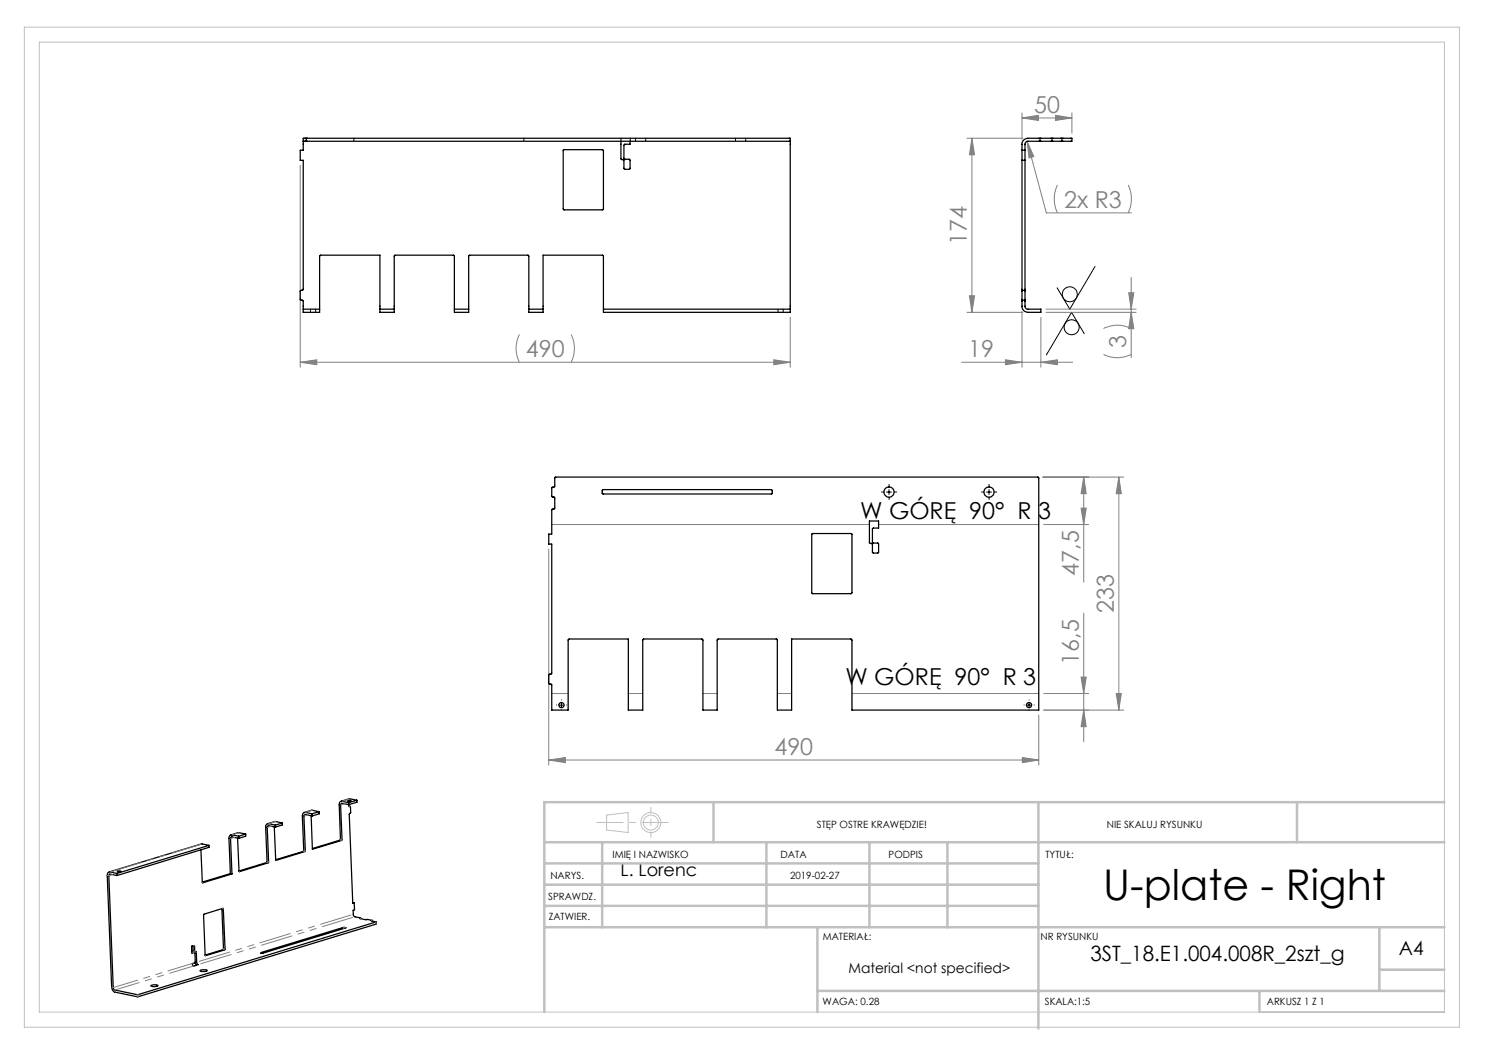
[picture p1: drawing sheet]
<svg xmlns="http://www.w3.org/2000/svg" width="297mm" height="210mm" viewBox="0 0 297 210" stroke-linecap="round" stroke-linejoin="round" font-family="sans-serif">
<g fill="none" stroke="#000" stroke-width=".2">
<path d="M219 53.3l-5 8.5-2.6-4.2M216.9 66.7l-2.6-4.2-5 8.5M177.3 98.4h1M177.8 97.9v1M197.3 98.4h1M197.8 97.9v1M111.8 141h1M112.3 140.5v1M205.3 141h1M205.8 140.5v1"/>
<circle cx="214" cy="58.9" r="1.5"/>
<circle cx="214.3" cy="65.4" r="1.5"/>
</g>
<g fill="none" stroke="#c0c0c0" stroke-width=".2">
<path d="M4.9 5.4h287v200h-287zM7.9 8.4h281v194h-281zM121.3 163l4.3-.5v4l-4.3-.5z"/>
<circle cx="130.2" cy="164.5" r="2"/>
<circle cx="130.2" cy="164.5" r="1.49"/>
</g>
<g fill="none" stroke="#808080" stroke-width=".2">
<path d="M60 33v40.4M193.4 27.6h11.2M194.4 27.6v34.9M194.4 27.6l.5 3.4h-1zM204.4 23.6l3.3-.5v1zM204.4 22.6v5.3M204.4 23.6h10M205.4 28.3l1.4 3-1 .3zM205.4 28.3l3.9 14.3h17M211.1 23.1l3.3 .5-3.3 .5zM211.5 37a6.4 6.4 0 0 0 0 5.6M214.4 22.6v4.1"/>
<path d="M225.6 37a6.4 6.4 0 0 1 0 5.6M193.9 59.2h1l-.5 3.3zM225.7 58.6h1.1l-.6 3.2zM226.2 55.5v16M60 72.5h98M60 72.5l3.4-.5v.9zM103.9 66.9a6.1 6.1 0 0 0 0 5.6M114.2 66.9a6.1 6.1 0 0 1 0 5.6M154.8 72l3.2 .5-3.2 .4zM158 63.5v9.9M192.3 72.5h22.2M193.4 62.5h11.2"/>
<path d="M201.1 72l3.3 .5-3.3 .4zM204.4 62.3v11.1M208.2 72.5l3.3-.5v.9zM208.2 63.5v9.9M209.2 62.5h18M209.2 61.8h18M220.7 70.9a6.1 6.1 0 0 0 5.5 0M220.7 65.7a6.1 6.1 0 0 1 5.5 0M226.2 62.5l.6 3.2h-1.1zM208.6 95.4h16.2M216.7 95.4v21M216.7 95.4l.5 3.3h-1z"/>
<path d="M223.8 95.4v46.6M223.8 95.4l.5 3.3h-1.1zM109.7 109.8v43.2M110.3 104.9h63.6M175.7 104.9h32.1M208.7 104.9h9M216.2 101.6h1l-.5 3.3zM110.3 138.7h3.3M125.7 138.7h2.9M140.6 138.7h2.8M155.5 138.7h2.8M170.4 138.7h37.4"/>
<path d="M208.7 138.7h9M216.2 135.4h1l-.5 3.3zM216.7 122.6v25.8M223.2 138.7h1.1l-.5 3.3zM109.7 152l3.4-.5v1zM109.7 152h98.1M204.5 151.5l3.3 .5-3.3 .5zM207.8 143v10M208.7 142h16.1M216.7 142l.5 3.3h-1z"/>
</g>
<g fill="none" stroke="#000" stroke-width=".2" stroke-dasharray="15.2 1.3 1.3 1.3">
<path d="M176.8 98.4h-.5M177.8 97.4v-.5M177.8 99.4v.5M178.8 98.4h.5M196.8 98.4h-.5M197.8 97.4v-.5M197.8 99.4v.5M198.8 98.4h.5M111.3 141h.1M112.3 140h.1M112.3 142h.1M113.3 141h.1"/>
<path d="M204.8 141h.1M205.8 140h.1M205.8 142h.1M206.8 141h.1"/>
</g>
<path d="M133.7 164.5h-14.4" fill="none" stroke="#c0c0c0" stroke-width=".2" stroke-dasharray="15.2 1.3 1.3 1.3" stroke-dashoffset="10"/>
<path d="M130.2 161.5v6" fill="none" stroke="#c0c0c0" stroke-width=".2" stroke-dasharray="15.2 1.3 1.3 1.3" stroke-dashoffset="14.1"/>
<g fill="none" stroke="#c0c0c0" stroke-width=".5">
<path d="M108.9 176.9h98.8M108.9 172.7h98.8M108.9 168.4h180M120.4 168.4v17M142.7 160.4v8M153.3 168.4v17M173.9 168.4v17M189.5 168.4v17M207.7 160.4v45.3M259.4 160.4v8M288.9 160.4h-180v42M108.9 181.2h98.8"/>
<path d="M108.9 185.4h180M163.5 198.2h125.4M163.5 185.4v17M251.9 198.2v4.2M275.9 185.4v12.8M275.9 193.9h13"/>
</g>
<g fill="#808080">
<path d="M60 72.5l3.4-.5v.9zM154.8 72l3.2 .5-3.2 .4zM205.4 28.3l.4 3.3 1-.3z"/>
<path d="M204.4 23.6l3.3-.5v1zM211.1 23.1l3.3 .5-3.3 .5z"/>
<path d="M208.2 72.5l3.3-.5v.9zM201.1 72l3.3 .5-3.3 .4z"/>
<path d="M216.7 142l.5 3.3h-1zM216.2 135.4h1l-.5 3.3z"/>
<path d="M226.2 62.5l.6 3.2h-1.1zM225.7 58.6h1.1l-.6 3.2z"/>
<path d="M216.7 95.4l.5 3.3h-1zM216.2 101.6h1l-.5 3.3zM223.8 95.4l.5 3.3h-1.1zM223.2 138.7h1.1l-.5 3.3zM193.9 59.2h1l-.5 3.3zM194.4 27.6l.5 3.4h-1z"/>
<path d="M109.7 152l3.4-.5v1zM204.5 151.5l3.3 .5-3.3 .5z"/>
</g>
<g fill="none" stroke="#000" stroke-width=".25">
<path d="M60.6 28.2h.6M60.6 28.2v1.8h-.6v2.1h.6v25.8l-.6 .3v1.7l.6 .3v1.6M61.2 27.6h96.8v.6M61.2 28.2h96.8M61.2 27.6h-.6v.6M61.2 27.6v.6M112.7 30h7.9l.1 11.8-.2 .2-7.8-.1zM124.2 28.2v3.6l.6 .3v1.6l.2 .2 1-.1v-1.8l-.1-.2h-1l-.1-.1v-2.7l.1-.2h1.1v-.6M158 28.2v33.6M204.4 32.1h.6M204.4 30h.6M208 28.2h-2.4a.6 .6 0 0 0-.6 .6v29.3"/>
<path d="M208 27.6h-2.4a1.2 1.2 0 0 0-1.2 1.2v29.3M208 27.6h2.4M208 28.2h2.4M208 27.6v.6M210.4 27.6h2M210.4 28.2h2M210.4 27.6v.6M212.4 27.6h2v.6h-2M212.4 27.6v.6M204.4 58.1v1.9M204.4 58.1h.6M205 58.1v1.9"/>
<path d="M60.6 61.8v.7h3.3v-.7M60.6 61.8h3.3M63.9 61.8v-10.6l.2-.2h11.9v10.8M76 61.8v.7h2.8v-.7M76 61.8h2.8M78.8 61.8v-10.6l.2-.2 11.8 .1 .1 .1v10.6M90.9 61.8v.7h2.8v-.7M90.9 61.8h2.8M93.7 61.8v-10.6l.2-.2 11.8 .1 .1 10.7M105.8 61.8v.7h2.8v-.7M105.8 61.8h2.8M108.6 61.8v-10.8l12 .1 .1 .1v10.6"/>
<path d="M120.7 61.8v.7h37.3v-.7M120.7 61.8h37.3M204.4 60v.2a2.17 2.17 0 0 0 .2 1.7l.8 .5 2.8 .1v-.7h-2.6a.55 .55 0 0 1-.6-.6v-1.2M204.4 60h.6M111 95.5l96.6-.1 .2 .1v46.5h-37.4v-14l-.2-.2h-11.9v14.2h-2.8l-.1-14.2h-11.9l-.1 14.2h-2.8v-14l-.1-.2h-11.9v14.2h-2.9v-14.2h-11.9l-.2 .2v14h-3.3v-5.1l-.6-.2v-1.7l.6-.3v-25.9h-.6v-2h.6v-4.8l.6-.3v-2.2l-.6-.2v-1.7l.6-.3zM120.5 98l33.8-.1 .1 .8-.1 .1h-33.7l-.2-.2zM162.4 106.7l8 .1v11.7l-.1 .2h-7.8l-.2-.1zM173.9 104.2h1.8v1.4h-1l-.2 .2v2.7l1.2 .2v1.8l-.1 .1h-.9l-.2-.1v-1.7l-.6-.2zM23.4 175.1l-1.4-.3-.2 .2 .8 22.6 .3 .4 4.5 .9 47.8-14.5-.9-.2 .1-.1-2.4-.4 .1-.1-1.3-.3-.1-.3-.1-.9 .3-.1-.1-1.4M23.4 174.7l-1.4-.3a.54 .54 0 0 0-.6 .7l.9 22.4a1.07 1.07 0 0 0 .7 .9l4.6 .9 47.5-14.5 .1-.4M23.4 174.7v.4M23.5 174.3l.6-.1a.41 .41 0 0 1-.6 .1z"/>
<path d="M40.2 170l.3 6.6 5.9-1.8M41.8 169.1l-1.5-.3-18.5 5.6M41.8 169.1l-18.4 5.6M41.8 169.1v.4l-18.4 5.6M46.1 174.7l.3 .1M46.1 174.7l-5.6 1.7M47.5 167.6l.3 6.6M47.7 167.7l-1.3-.3-.3 .3 .3 7.1M47.7 167.2l-1.3-.2a.61 .61 0 0 0-.6 .7l.3 7M47.7 167.2v.5M49.1 166.8a3.2 3.2 0 0 0-2.9 .2M49.1 166.8l-1.4 .4"/>
<path d="M49.1 166.8v.4l-1.4 .5M54.9 165.4l.2 6.6M55.1 165l-1.4-.3a.57 .57 0 0 0-.6 .7l.3 7-5.6 1.8M55.1 165v.4M55.1 165.4l-1.4-.3-.3 .3 .3 7.1-5.8 1.8-.1-.1M56.5 164.6a3 3 0 0 0-3 .1M56.5 164.6l-1.4 .4M56.5 164.6v.4l-1.4 .4M62.4 162.8l-1.3-.3a.61 .61 0 0 0-.6 .7l.2 7-5.6 1.7M62.4 162.8v.4M62.4 163.2l-1.3-.3-.3 .3 .2 7.1-5.8 1.8-.1-.1M63.8 162.3a3.2 3.2 0 0 0-2.9 .2"/>
<path d="M63.8 162.3l-1.4 .5M63.8 162.3l.1 .5-1.5 .4M69.6 160.2a.35 .35 0 0 1 .6 .1h-.4zM69.7 160.5l-1.3-.2a.54 .54 0 0 0-.6 .7l.3 6.9-5.6 1.8M69.7 160.5l.1 .4M69.8 160.9l-1.4-.3-.3 .3 .3 7.1-5.9 1.9-.3-6.7M69.8 160.9v.4l.3 .1v1.2l-.3 .3 .8 17.8 .2-.1M69.8 161.2l.2 .1M71.4 160a3.5 3.5 0 0 0-3.2 .3M71.4 160v.4l-1.6 .5M71.4 160l-1.7 .5M30.2 197.1l.4-.1a.86 .86 0 0 1 1 .2l-.5 .1a.6 .6 0 0 1-.9-.2z"/>
<path d="M38.3 190.5v-1.2l.6-.2v1.2l.4 .1v2.1l.4 .4-.9 .3-.3-.2v-.3l.6-.3-.2-1.9M38.3 190.5l.1 .1 .5-.1M38.3 190.5h.6M38.6 189.2v1l.4 .2M38.9 190.4v.1M39.1 192.4l.2 .6M40 194.1l.5-.2a.86 .86 0 0 1 1 .2l-1.1 .2-.4-.1zM40.8 182.8l3.9-1.1 .3 8.2-.1 .1-3.8 1.1h-.1zM44.4 181.7l.3 8.1-3.7 1.2M52.1 190.5l16.6-5h.5l-16.6 5.1zM70.6 180.5l.2 .1M72.1 183.6v.2"/>
<path d="M74.4 184.1v.1"/>
<circle cx="177.8" cy="98.4" r="1.03"/>
<circle cx="197.8" cy="98.4" r="1.03"/>
<circle cx="112.3" cy="141" r=".52"/>
<circle cx="205.8" cy="141" r=".52"/>
</g>
<g fill="none" stroke="#808080" stroke-width=".2" stroke-dasharray="6.3 1.3 1.3 1.3 1.3 1.3">
<path d="M21.8 175.2l-.3-.1M22.1 174.8v-.4M22.6 174.9l-.8 .3M40.6 176.5h-.1M46.4 167l1.4-.5M46.9 167.5l-.8 .2M47.9 174.3h.1M53.3 172.5h.4M53.7 172.4l-.3-.1M53.7 164.7l1.5-.4M54.3 165.2l-.8 .3M55.3 172.1l-.1-.1"/>
<path d="M60.7 170.2l.3 .1M61.1 170.1h-.3M61.1 162.5l1.4-.5M61.6 163l-.8 .2M68 168l.3 .1M68.4 167.9l-.3-.1M68.4 160.2l1.6-.5M69 160.8l-.8 .2M69.8 161.3h.1M70 161.3l-.2-.1M22.7 197.5h-.3M23 198v.4"/>
<path d="M27.4 198.9l.1 .4M27.7 199.3l-.1-.4M38.4 190.6h.1M38.7 190.2h.3M38.9 190.5l-.3-.1M38.9 189.2l-.2-.1M39.3 190.4h-.3M41.2 191.1h-.1M44.4 181.7l.3 .1M44.6 189.9l.3 .1M45 189.8l-.3-.1M52.1 190.6v-.1"/>
<path d="M68.7 185.5v.2M68.9 185.6v-.1M69.2 185.5v.1M72 183.7h.1M72.1 183.7v-.1M74.3 184.1v.1M74.4 184.2v-.1M75.2 184.8l-.1-.4"/>
</g>
<path d="M22.1 174.4l18.4-5.6" fill="none" stroke="#808080" stroke-width=".2" stroke-dasharray="6.3 1.3 1.3 1.3 1.3 1.3" stroke-dashoffset="-.1"/>
<path d="M22.7 197.5l15.8-4.8M38.8 193.2l-15.8 4.8" fill="none" stroke="#808080" stroke-width=".2" stroke-dasharray="6.3 1.3 1.3 1.3 1.3 1.3" stroke-dashoffset="1.3"/>
<path d="M39.4 192.4l31.3-9.5M71 183.3l-31.3 9.6" fill="none" stroke="#808080" stroke-width=".2" stroke-dasharray="6.3 1.3 1.3 1.3 1.3 1.3" stroke-dashoffset="-.5"/>
<path d="M70.8 28.2v-.6M104.8 27.6v.6M124.2 28.2v-.6M126 27.6v.6M127.1 27.6v.6M129.1 28.2v-.6M147.1 27.6v.6M149.1 28.2v-.6M62.1 61.8v.6M63.1 62.4v-.6M155.6 61.8v.6M156.6 62.4v-.6" fill="none" stroke="#000" stroke-width=".2" stroke-dasharray="1.3 .6"/>
<text font-size="8.5" x="220.6" y="179.9">U-plate - Right</text>
<g font-size="4.7" fill="#808080">
<text x="206.8" y="22.6">50</text>
<text x="212.8" y="41.5">2x R3</text>
<text x="193.4" y="48.9" transform="rotate(-90 193.4 48.9)">174</text>
<text x="105.2" y="71.4">490</text>
<text x="193.7" y="71.4">19</text>
<text x="225.2" y="69.6" transform="rotate(-90 225.2 69.6)">3</text>
<text x="215.7" y="115.1" transform="rotate(-90 215.7 115.1)">47,5</text>
<text x="222.8" y="122.6" transform="rotate(-90 222.8 122.6)">233</text>
<text x="215.7" y="132.9" transform="rotate(-90 215.7 132.9)">16,5</text>
<text x="154.9" y="151">490</text>
</g>
<g font-size="4.7">
<text x="172" y="103.9">W GÓRĘ 90° R 3</text>
<text x="169.1" y="137.1">W GÓRĘ 90° R 3</text>
</g>
<text font-size="4.2" x="218.1" y="192.2">3ST_18.E1.004.008R_2szt_g</text>
<text font-size="3.9" x="279.8" y="190.9">A4</text>
<text font-size="3.5" x="124.1" y="175.2">L. Lorenc</text>
<text font-size="2.8" x="169.7" y="194.6">Material &lt;not specified&gt;</text>
<g font-size="2">
<text x="163.4" y="165.5">STĘP OSTRE KRAWĘDZIE!</text>
<text x="221.4" y="165.6">NIE SKALUJ RYSUNKU</text>
<text x="122.5" y="171.6">IMIĘ I NAZWISKO</text>
<text x="156.1" y="171.6">DATA</text>
<text x="177.7" y="171.6">PODPIS</text>
<text x="209.1" y="171.6">TYTUŁ:</text>
<text x="110.1" y="175.8">NARYS.</text>
<text x="158" y="175.7">2019-02-27</text>
<text x="109.6" y="180">SPRAWDZ.</text>
<text x="109.7" y="184.1">ZATWIER.</text>
<text x="164.5" y="187.9">MATERIAŁ:</text>
<text x="208.1" y="188.1">NR RYSUNKU</text>
<text x="164.5" y="201">WAGA: 0.28</text>
<text x="209" y="201">SKALA:1:5</text>
<text x="253.4" y="201">ARKUSZ 1 Z 1</text>
</g>
</svg>
